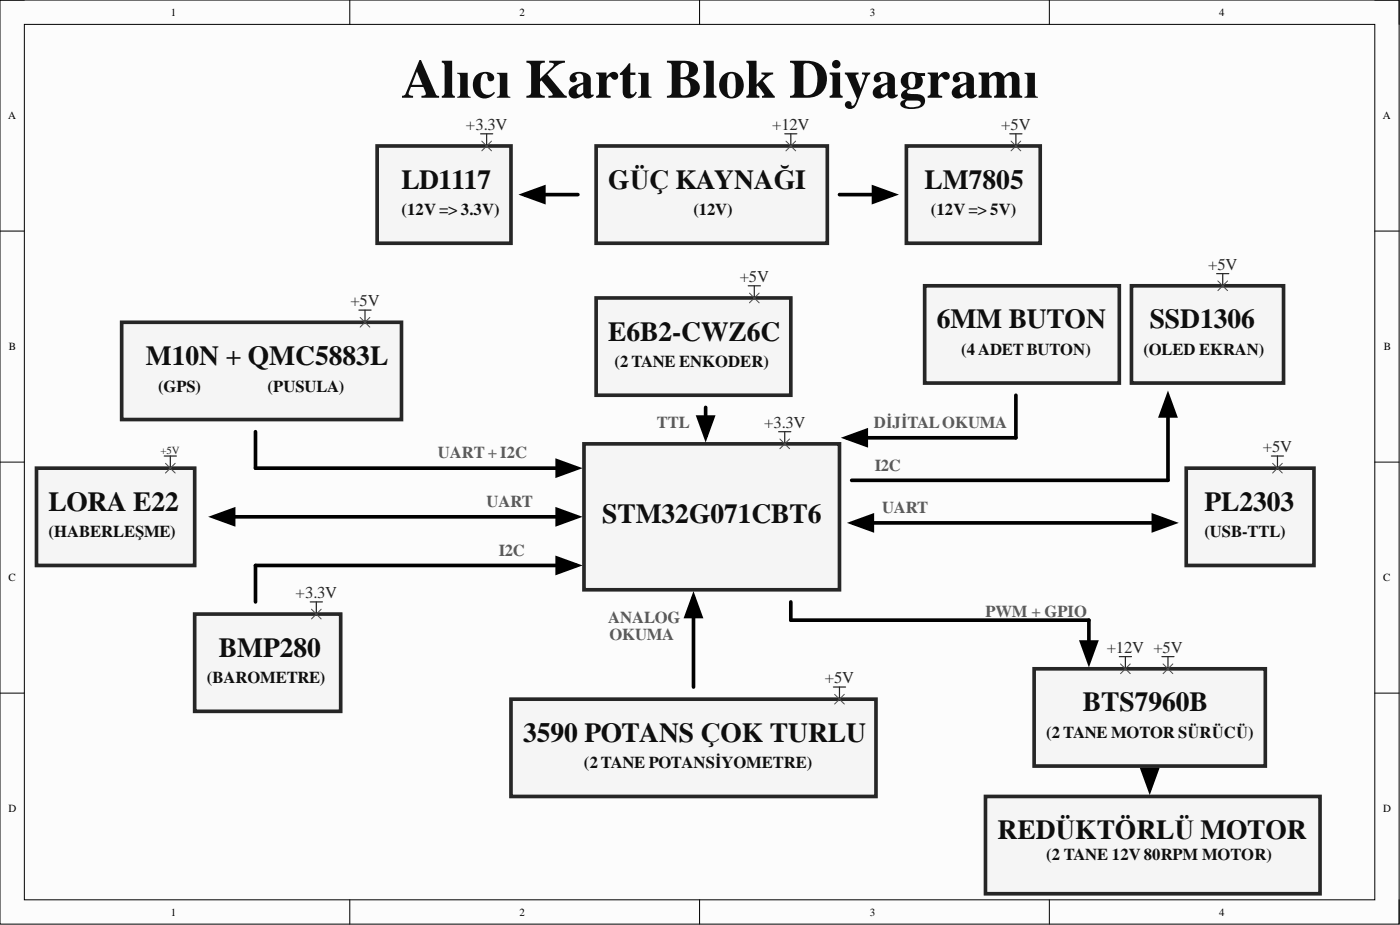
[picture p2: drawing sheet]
<svg xmlns="http://www.w3.org/2000/svg" width="292mm" height="193mm" viewBox="0 0 292 193" stroke-linecap="round" stroke-linejoin="round" font-family="sans-serif">
<path d="M0 0h291.9v192.8h-291.9z" fill-rule="evenodd" fill="#fcfcfc"/>
<path d="M0 0h291.9v192.8h-291.9z" fill="none" stroke="#000" stroke-width=".21"/>
<path d="M5.1 5.1h281.7v182.6h-281.7z" fill-rule="evenodd" fill="#fcfcfc"/>
<g fill="none" stroke="#000" stroke-width=".21">
<path d="M0 0h5.1M5.1 5.1h281.7v182.6h-281.7zM73 0v5.1M146 0v5.1M218.9 0v5.1M286.8 0h5.1v5.1M0 48.2h5.1M286.8 48.2h5.1M0 96.4h5.1M286.8 96.4h5.1M0 144.6h5.1M286.8 144.6h5.1"/>
<path d="M73 187.7v5.1M146 187.7v5.1M218.9 187.7v5.1M291.9 187.7v5.1"/>
</g>
<path d="M78.7 30.5h27.9v20.2h-27.9z" fill-rule="evenodd" fill="#f5f5f5"/>
<path d="M78.7 30.5h27.9v20.2h-27.9z" fill="none" stroke="#262626" stroke-width=".76"/>
<path d="M100.3 27.9h2.5M101.5 27.9v2.6" fill="none" stroke="#262626" stroke-width=".25"/>
<path d="M124.4 30.5h48.2v20.2h-48.2z" fill-rule="evenodd" fill="#f5f5f5"/>
<path d="M124.4 30.5h48.2v20.2h-48.2z" fill="none" stroke="#262626" stroke-width=".76"/>
<path d="M163.7 27.9h2.6M165 27.9v2.6" fill="none" stroke="#262626" stroke-width=".25"/>
<path d="M182.3 39.1l4.1 1.5-4.1 1.5zM175.2 40.6h10.1" fill="none" stroke="#000" stroke-width=".76"/>
<path d="M182.3 39.1l4.1 1.5-4.1 1.5z" fill="#000"/>
<path d="M121.8 92.6h53.4v30.4h-53.4z" fill-rule="evenodd" fill="#f5f5f5"/>
<path d="M121.8 92.6h53.4v30.4h-53.4z" fill="none" stroke="#262626" stroke-width=".76"/>
<path d="M25.4 67.2h58.4v20.3h-58.4z" fill-rule="evenodd" fill="#f5f5f5"/>
<path d="M25.4 67.2h58.4v20.3h-58.4z" fill="none" stroke="#262626" stroke-width=".76"/>
<path d="M53.3 90.1v7.6h66M116.3 96.1l4.1 1.6-4.1 1.5z" fill="none" stroke="#000" stroke-width=".76"/>
<path d="M116.3 96.1l4.1 1.6-4.1 1.5z" fill="#000"/>
<path d="M40.6 128.1h30.5v20.3h-30.5z" fill-rule="evenodd" fill="#f5f5f5"/>
<path d="M40.6 128.1h30.5v20.3h-30.5z" fill="none" stroke="#262626" stroke-width=".76"/>
<path d="M116.3 116.4l4.1 1.6-4.1 1.5zM119.3 118h-66v7.6" fill="none" stroke="#000" stroke-width=".76"/>
<path d="M116.3 116.4l4.1 1.6-4.1 1.5z" fill="#000"/>
<path d="M7.6 97.7h33v20.3h-33z" fill-rule="evenodd" fill="#f5f5f5"/>
<path d="M7.6 97.7h33v20.3h-33z" fill="none" stroke="#262626" stroke-width=".76"/>
<path d="M44.5 107.8l4.2-1.5v3zM45.7 107.8h73.6M116.3 106.3l4.1 1.5-4.1 1.5z" fill="none" stroke="#000" stroke-width=".76"/>
<path d="M44.5 107.8l4.2-1.5v3zM116.3 106.3l4.1 1.5-4.1 1.5z" fill="#000"/>
<path d="M74.9 64.7h2.5M76.2 64.7v2.5M34.3 95.1h2.5M35.5 95.1v2.6M162.5 90.1h2.5M163.7 90.1v2.5M64.7 125.6h2.6M66 125.6v2.5" fill="none" stroke="#262626" stroke-width=".25"/>
<path d="M106.6 145.9h76.2v20.3h-76.2z" fill-rule="evenodd" fill="#f5f5f5"/>
<path d="M106.6 145.9h76.2v20.3h-76.2z" fill="none" stroke="#262626" stroke-width=".76"/>
<path d="M173.9 143.3h2.5M175.2 143.3v2.6" fill="none" stroke="#262626" stroke-width=".25"/>
<path d="M144.7 124.4l1.5 4.2h-3zM144.7 125.6v17.7" fill="none" stroke="#000" stroke-width=".76"/>
<path d="M144.7 124.4l1.5 4.2h-3z" fill="#000"/>
<path d="M236.1 59.6h31.7v20.3h-31.7z" fill-rule="evenodd" fill="#f5f5f5"/>
<path d="M236.1 59.6h31.7v20.3h-31.7z" fill="none" stroke="#262626" stroke-width=".76"/>
<path d="M253.8 57.1h2.6M255.1 57.1v2.5" fill="none" stroke="#262626" stroke-width=".25"/>
<path d="M243.7 82.6l1.5 4.2h-3zM243.7 83.7v16.5h-66" fill="none" stroke="#000" stroke-width=".76"/>
<path d="M243.7 82.6l1.5 4.2h-3z" fill="#000"/>
<path d="M192.9 59.6h40.6v20.3h-40.6z" fill-rule="evenodd" fill="#f5f5f5"/>
<path d="M192.9 59.6h40.6v20.3h-40.6z" fill="none" stroke="#262626" stroke-width=".76"/>
<path d="M176.5 91.3l4.2-1.5v3zM212 82.5v8.8h-34.3" fill="none" stroke="#000" stroke-width=".76"/>
<path d="M176.5 91.3l4.2-1.5v3z" fill="#000"/>
<path d="M247.5 97.7h26.6v20.3h-26.6z" fill-rule="evenodd" fill="#f5f5f5"/>
<path d="M247.5 97.7h26.6v20.3h-26.6z" fill="none" stroke="#262626" stroke-width=".76"/>
<path d="M265.3 95.1h2.5M266.5 95.1v2.6" fill="none" stroke="#262626" stroke-width=".25"/>
<path d="M177.8 109.1l4.2-1.5v3zM179 109.1h64.7M240.6 107.6l4.2 1.5-4.2 1.5z" fill="none" stroke="#000" stroke-width=".76"/>
<path d="M177.8 109.1l4.2-1.5v3zM240.6 107.6l4.2 1.5-4.2 1.5z" fill="#000"/>
<path d="M215.8 139.5h48.2v20.3h-48.2z" fill-rule="evenodd" fill="#f5f5f5"/>
<path d="M215.8 139.5h48.2v20.3h-48.2z" fill="none" stroke="#262626" stroke-width=".76"/>
<path d="M233.5 137h2.6M234.8 137v2.5M242.4 137h2.6M243.7 137v2.5" fill="none" stroke="#262626" stroke-width=".25"/>
<path d="M165 125.6v3.8h62.2v7.6M225.7 133.9h3l-1.5 4.2zM238.4 160.6h3l-1.5 4.2zM239.9 161.1v2.5" fill="none" stroke="#000" stroke-width=".76"/>
<path d="M225.7 133.9h3l-1.5 4.2zM238.4 160.6h3l-1.5 4.2z" fill="#000"/>
<path d="M205.6 166.2h69.8v20.2h-69.8z" fill-rule="evenodd" fill="#f5f5f5"/>
<path d="M205.6 166.2h69.8v20.2h-69.8z" fill="none" stroke="#262626" stroke-width=".76"/>
<path d="M124.4 62.2h40.6v20.3h-40.6z" fill-rule="evenodd" fill="#f5f5f5"/>
<path d="M124.4 62.2h40.6v20.3h-40.6z" fill="none" stroke="#262626" stroke-width=".76"/>
<path d="M156.1 59.6h2.6M157.4 59.6v2.6" fill="none" stroke="#262626" stroke-width=".25"/>
<path d="M145.7 87h3.1l-1.6 4.2zM147.2 85v5.1" fill="none" stroke="#000" stroke-width=".76"/>
<path d="M145.7 87h3.1l-1.6 4.2z" fill="#000"/>
<path d="M189.1 30.5h27.9v20.2h-27.9z" fill-rule="evenodd" fill="#f5f5f5"/>
<path d="M189.1 30.5h27.9v20.2h-27.9z" fill="none" stroke="#262626" stroke-width=".76"/>
<path d="M210.7 27.9h2.5M212 27.9v2.6" fill="none" stroke="#262626" stroke-width=".25"/>
<path d="M109.3 40.6l4.2-1.5v3zM110.4 40.6h10.2" fill="none" stroke="#000" stroke-width=".76"/>
<path d="M109.3 40.6l4.2-1.5v3z" fill="#000"/>
<g fill="none" stroke="#4c4c4c" stroke-width=".21">
<path d="M100.5 29.4l2.1 2.1M102.6 29.4l-2.1 2.1M164 29.4l2 2.1M166 29.4l-2 2.1M210.9 29.4l2.1 2.1M213 29.4l-2.1 2.1M254.1 58.6l2 2M256.1 58.6l-2 2M75.1 66.2l2.1 2M77.2 66.2l-2.1 2M156.4 61.1l2 2.1M158.4 61.1l-2 2.1"/>
<path d="M34.5 96.7l2.1 2M36.6 96.7l-2.1 2M162.7 91.6l2 2M164.7 91.6l-2 2M265.5 96.7l2 2M267.5 96.7l-2 2M65 127.1l2 2M67 127.1l-2 2M233.8 138.5l2 2M235.8 138.5l-2 2M242.7 138.5l2 2M244.7 138.5l-2 2"/>
<path d="M174.1 144.8l2.1 2.1M176.2 144.8l-2.1 2.1"/>
</g>
<text font-size="11.4" fill="#0e0e0e" x="83.8" y="20.4">Alıcı Kartı Blok Diyagramı</text>
<g font-size="5.7" fill="#0e0e0e">
<text x="83.8" y="39.3">LD1117</text>
<text x="126.9" y="39.3">GÜÇ KAYNAĞI</text>
<text x="192.9" y="39.3">LM7805</text>
<text x="126.9" y="71">E6B2-CWZ6C</text>
<text x="195.5" y="68.5">6MM BUTON</text>
<text x="239.9" y="68.5">SSD1306</text>
<text x="30.5" y="76.1">M10N + QMC5883L</text>
<text x="10.2" y="106.5">LORA E22</text>
<text x="251.3" y="106.5">PL2303</text>
<text x="125.7" y="109.1">STM32G071CBT6</text>
<text x="45.7" y="137">BMP280</text>
<text x="225.9" y="148.4">BTS7960B</text>
<text x="109.2" y="154.7">3590 POTANS ÇOK TURLU</text>
<text x="208.2" y="175">REDÜKTÖRLÜ MOTOR</text>
</g>
<g font-size="3.5" fill="#262626">
<text x="97.2" y="27.2">+3.3V</text>
<text x="161.1" y="27.2">+12V</text>
<text x="208.9" y="27.2">+5V</text>
<text x="154.3" y="58.9">+5V</text>
<text x="252.1" y="56.3">+5V</text>
<text x="73.1" y="63.9">+5V</text>
<text x="159.4" y="89.3">+3.3V</text>
<text x="263.5" y="94.4">+5V</text>
<text x="61.7" y="124.8">+3.3V</text>
<text x="230.9" y="136.2">+12V +5V</text>
<text x="172.1" y="142.6">+5V</text>
</g>
<g font-size="3.5" fill="#0e0e0e">
<text x="83.8" y="44.9">(12V =&gt; 3.3V)</text>
<text x="144.7" y="44.9">(12V)</text>
<text x="194.2" y="44.9">(12V =&gt; 5V)</text>
<text x="128.2" y="76.6">(2 TANE ENKODER)</text>
<text x="200.5" y="74.1">(4 ADETBUTON)</text>
<text x="238.6" y="74.1">(OLED EKRAN)</text>
<text x="33" y="81.7">(GPS)</text>
<text x="55.8" y="81.7">(PUSULA)</text>
<text x="10.2" y="112.1">(HABERLEŞME)</text>
<text x="251.3" y="112.1">(USB-TTL)</text>
<text x="43.2" y="142.6">(BAROMETRE)</text>
<text x="218.3" y="154">(2 TANE MOTOR SÜRÜCÜ)</text>
<text x="121.8" y="160.3">(2 TANE POTANSİYOMETRE)</text>
<text x="218.3" y="179.3">(2 TANE 12V 80RPM MOTOR)</text>
</g>
<g font-size="3.5" fill="#5a5a5a">
<text x="137.1" y="89.3">TTL</text>
<text x="182.3" y="89.3">DİJİTALOKUMA</text>
<text x="91.4" y="95.6">UART+ I2C</text>
<text x="182.5" y="98.2">I2C</text>
<text x="101.5" y="105.8">UART</text>
<text x="184" y="107.1">UART</text>
<text x="104.1" y="115.9">I2C</text>
<text x="126.9" y="129.9">ANALOG</text>
<text x="205.6" y="128.6">PWM + GPIO</text>
<text x="127.2" y="133.4">OKUMA</text>
</g>
<g font-size="2.3">
<text x="35.6" y="3.3">1</text>
<text x="108.4" y="3.3">2</text>
<text x="181.5" y="3.3">3</text>
<text x="254.3" y="3.3">4</text>
<text x="1.7" y="24.9">A</text>
<text x="288.5" y="24.9">A</text>
<text x="1.9" y="73.1">B</text>
<text x="288.7" y="73.1">B</text>
<text x="1.8" y="121.3">C</text>
<text x="288.6" y="121.3">C</text>
<text x="1.8" y="169.5">D</text>
<text x="288.6" y="169.5">D</text>
<text x="35.6" y="191">1</text>
<text x="108.4" y="191">2</text>
<text x="181.5" y="191">3</text>
<text x="254.3" y="191">4</text>
</g>
<text font-size="2.3" fill="#262626" x="33.5" y="94.6">+5V</text>
</svg>
